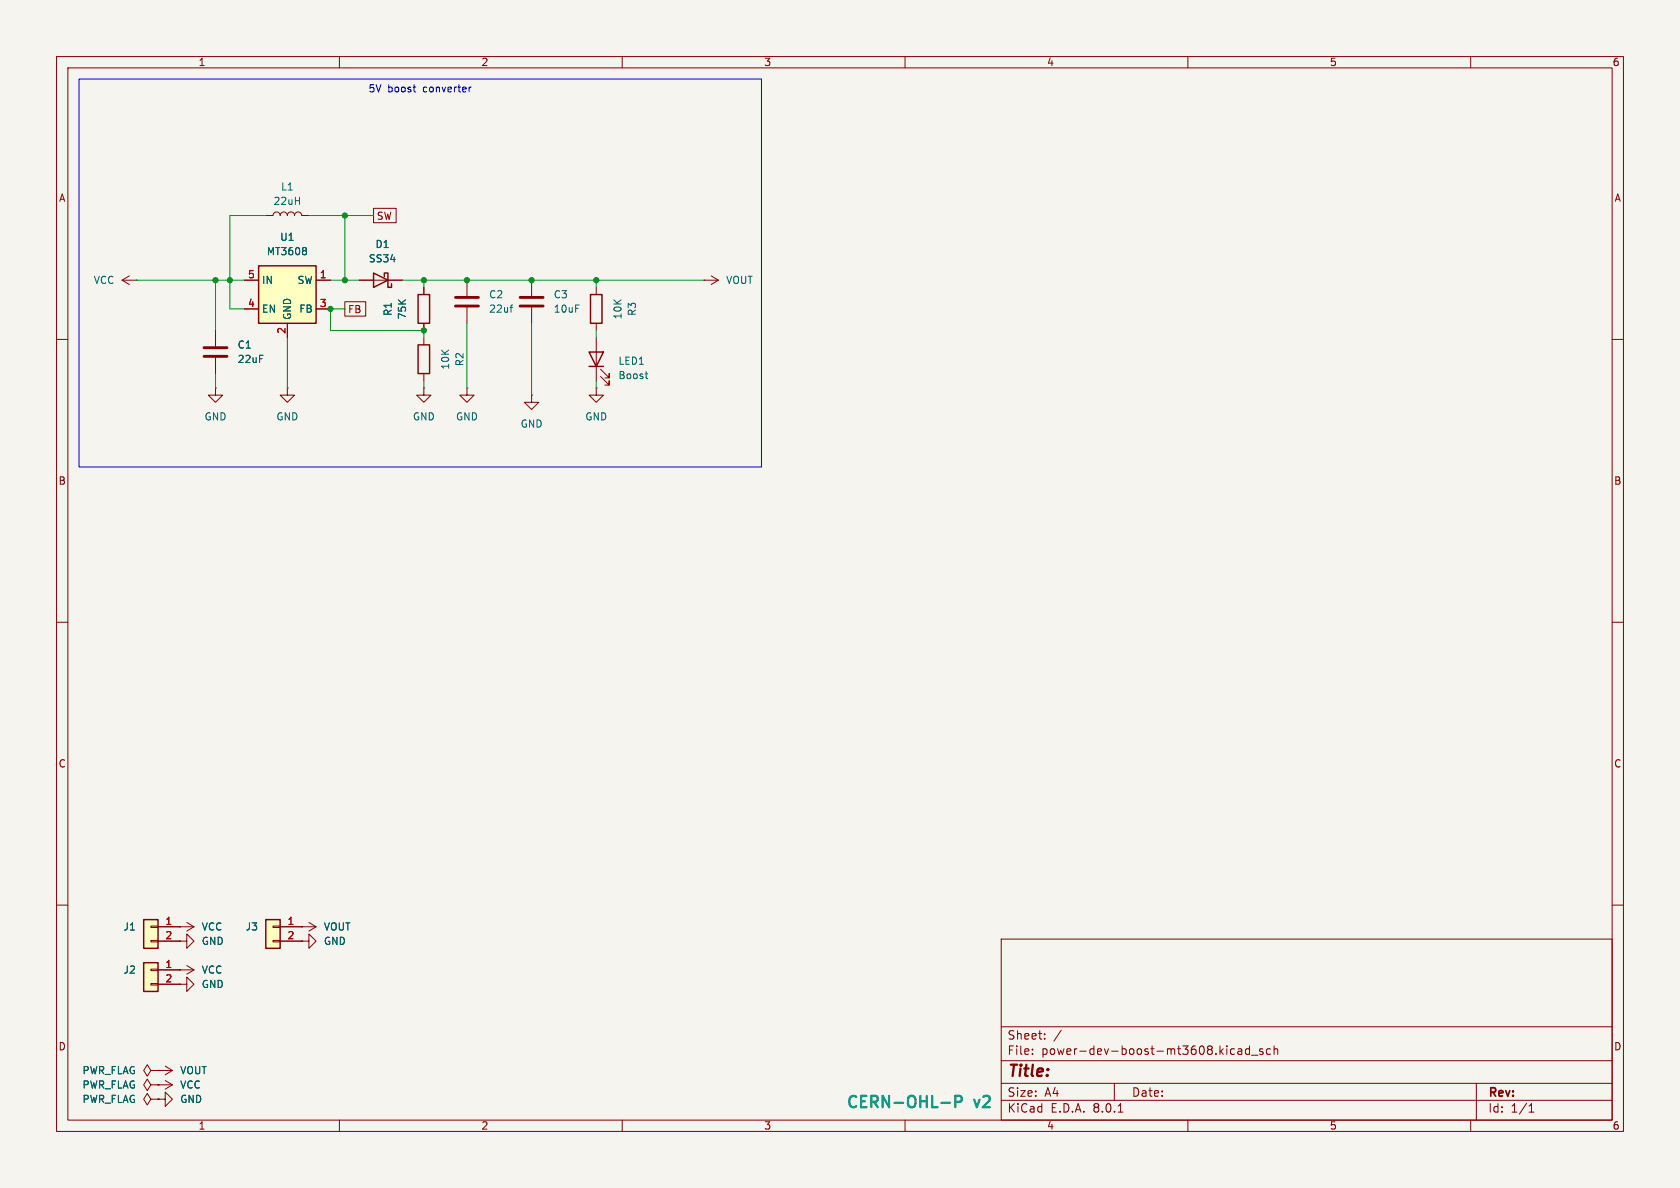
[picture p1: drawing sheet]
<svg xmlns="http://www.w3.org/2000/svg" width="297mm" height="210mm" viewBox="0 0 297 210" stroke-linecap="round" stroke-linejoin="round" font-family="sans-serif">
<path d="M0 0h297v210h-297z" fill="#f5f4ef" stroke="#f5f4ef" stroke-width=".18"/>
<g fill="none" stroke="#840000" stroke-width=".18">
<path d="M10 10h277v190h-277zM12 12h273v186h-273zM60 10v2M110 10v2M160 10v2M210 10v2M260 10v2M10 60h2M74.9 59.7v1.3M94 49.5v2.8M94 54.4v2.8M105.4 50.8v1.3"/>
<path d="M105.4 57.2v1.2M105.4 59.7v7.6M124.5 49.5h.1M124.5 49.5h2.5M125.7 48.8l1.3 .7M127 49.5l-1.3 .8M285 60h2M74.9 68.6v1.3h1.3l-1.3 1.2-1.2-1.2h1.2M74.9 68.6h.1M74.9 66v1.3M82.5 68.6v1.3h1.3l-1.3 1.2-1.2-1.2h1.2M82.5 68.6h.1"/>
<path d="M94 69.9v1.2h1.2l-1.2 1.3-1.3-1.3h1.3M94 69.9h.1M105.4 68.6v1.3h1.3l-1.3 1.2-1.3-1.2h1.3M105.4 68.6h.1M106.2 66.5l1.5 1.6v-.8v.8h-.8M106.2 65.3l1.5 1.5v-.8v.8h-.8M10 110h2M285 110h2M10 160h2M285 160h2M177 166h108v32h-108zM26.7 194.3l-.7-1-.6 1 .6 1 .7-1h1.2"/>
<path d="M26.7 191.8l-.7-1-.6 1 .6 1 .7-1h1.2M26.7 189.2l-.7-1-.6 1 .6 1 .7-1h1.2M27.9 189.2h.1M27.9 194.3h.1M27.9 191.8h.1M27.9 194.3h1.3v-1.3l1.3 1.3-1.3 1.3v-1.3M27.9 189.2h2.6M27.9 191.8h2.6M29.2 188.5l1.3 .7M29.2 191l1.3 .8M30.5 189.2l-1.3 .8M30.5 191.8l-1.3 .7"/>
<path d="M60 198v2M110 198v2M160 198v2M177 194.5h108M177 191.5h108M177 187.5h108M177 181.5h108M182.5 186.3v.1M182.5 185.5v.1M184.7 183.6v.1M184.7 182.8v.1M187.6 182.1l-1.3 2"/>
<path d="M197 191.5v3M197.7 196.6h.8M210 198v2M217.7 186.3h.5M217.7 185.5h.5M218.9 185.5h.6v.9M219.5 185.8h-.5a.29 .29 0 0 0-.2 .3 .29 .29 0 0 0 .2 .3l.5-.1M220.9 185.5l-.4-.1-.3 .3v.4l.1 .2h.6M220.9 184.9v1.5M221.2 186.5h1.2M223.2 185.5l-.3-.1-.2 .2v.2l.5 .2v.3h-.5M224.6 185.5l-.4-.1-.3 .3v.4l.1 .2h.6"/>
<path d="M225.2 185.5l.3-.1 .3 .1 .1 .9M225.2 184.9v1.5M260 198v2M261 191.5v6.5M270.3 196.6h.9M270.3 195.5l.4-.4v1.5"/>
</g>
<path d="M91.9 54.1h4.1M91.9 52.6h4.1" fill="none" stroke="#840000" stroke-width=".51"/>
<path d="M104.4 52.1h2v5.1h-2zM73.9 61h2v5h-2zM104.1 62.2h2.6l-1.3 2.6zM104.1 64.8h2.6" fill="none" stroke="#840000" stroke-width=".25"/>
<path d="M114 66.1h.5M114.3 66.9h.2" fill="none" stroke="#006464" stroke-width=".18"/>
<path d="M25.4 162.6h2.5v5h-2.5z" fill="#ffffc2"/>
<path d="M26.7 166.2h1.2v.3h-1.2zM26.7 163.7h1.2v.3h-1.2zM27.9 163.8h3.8M27.9 166.4h3.8M31.7 174h1.3v-1.3l1.3 1.3-1.3 1.3v-1.3M31.7 174h.1" fill="none" stroke="#840000" stroke-width=".18"/>
<path d="M25.4 162.6h2.5v5h-2.5z" fill="none" stroke="#840000" stroke-width=".25"/>
<path d="M25.4 170.2h2.5v5.1h-2.5z" fill="#ffffc2"/>
<g fill="none" stroke="#840000" stroke-width=".18">
<path d="M26.7 173.9h1.2v.2h-1.2zM26.7 171.3h1.2v.3h-1.2zM27.9 171.5h6.4M27.9 174h3.8M31.7 163.8h.1M31.7 171.5h.1M31.7 166.4h1.3v-1.3l1.3 1.3-1.3 1.2v-1.2M31.7 166.4h.1M31.7 163.8h2.6M33 163.1l1.3 .7M33 170.7l1.3 .8M34.3 163.8l-1.3 .8"/>
<path d="M34.3 171.5l-1.3 .7M53.3 163.8h.1M53.3 166.4h1.3v-1.3l1.3 1.3-1.3 1.2v-1.2M53.3 166.4h.1M53.3 163.8h2.6M54.6 163.1l1.3 .7M55.9 163.8l-1.3 .8"/>
</g>
<path d="M25.4 170.2h2.5v5.1h-2.5z" fill="none" stroke="#840000" stroke-width=".25"/>
<path d="M47 162.6h2.5v5h-2.5z" fill="#ffffc2"/>
<g fill="none" stroke="#840000" stroke-width=".18">
<path d="M47 38.1h1.3a.64 .64 0 0 1 .6-.6 .64 .64 0 0 1 .6 .6 .64 .64 0 0 1 .7-.6 .64 .64 0 0 1 .6 .6 .64 .64 0 0 1 .6-.6 .64 .64 0 0 1 .7 .6 .64 .64 0 0 1 .6-.6 .64 .64 0 0 1 .6 .6h1.3M21.6 49.5h2.5M21.6 49.5l1.3 .8M22.9 48.8l-1.3 .7M24.1 49.5h.1M63.5 49.5h7.6M74.9 50.8v1.3M74.9 57.2v1.2M82.5 49.5v2.8M82.5 54.4v2.8M38.1 68.6v1.3h1.3l-1.3 1.2-1.3-1.2h1.3M38.1 68.6h.1"/>
<path d="M48.3 166.2h1.2v.3h-1.2zM48.3 163.7h1.2v.3h-1.2zM49.5 163.8h3.8M49.5 166.4h3.8"/>
</g>
<path d="M66 48.3l2.6 1.2-2.6 1.3zM67.9 48.9v-.6h.7v2.5h.6v-.6M73.9 52.1h2v5.1h-2zM47 162.6h2.5v5h-2.5z" fill="none" stroke="#840000" stroke-width=".25"/>
<path d="M80.5 54.1h4.1M80.5 52.6h4.1" fill="none" stroke="#840000" stroke-width=".51"/>
<path d="M90.2 54.3h.4M90.6 53.9l-.2 .1" fill="none" stroke="#006464" stroke-width=".18"/>
<path d="M45.7 47h10.2v10.2h-10.2z" fill="#ffffc2"/>
<path d="M45.7 47h10.2v10.2h-10.2z" fill="none" stroke="#840000" stroke-width=".25"/>
<g fill="none" stroke="#840000" stroke-width=".18">
<path d="M66 36.8h4v2.6h-4zM38.1 58.4v2.8M43.2 49.5h2.5M43.2 54.6h2.5M50.8 57.2v2.5M55.9 49.5h2.5M55.9 54.6h2.5M61 53.3h3.7v2.6h-3.7zM63.5 49.5h2.5M68.6 49.5h2.5M74.9 50.8v1.3M74.9 57.2v1.2"/>
<path d="M38.1 63.2v2.8M50.8 68.6v1.3h1.3l-1.3 1.2-1.3-1.2h1.3M50.8 68.6h.1M27.9 163.8h3.8M27.9 166.4h3.8M27.9 171.5h3.8M27.9 174h3.8M31.7 174h.1M31.7 163.8h.1M31.7 171.5h.1M31.7 166.4h.1M49.5 163.8h3.8"/>
<path d="M49.5 166.4h3.8M53.3 163.8h.1M53.3 166.4h.1M27.9 194.3h.1M27.9 191.8h.1M27.9 189.2h.1"/>
</g>
<path d="M54.1 43.8l.1 .2-.1 .2M54.1 44.4l.1 .1-.1 .5" fill="none" stroke="#006464" stroke-width=".18"/>
<path d="M36.1 63h4M36.1 61.5h4" fill="none" stroke="#840000" stroke-width=".51"/>
<path d="M166.4 195h1.5M168.9 194.8h.8a.54 .54 0 0 0 .4-.5 .54 .54 0 0 0-.4-.6h-.8v2" fill="none" stroke="#0099b0" stroke-width=".4"/>
<path d="M14 14h120.6v68.6h-120.6zM73 15.4h.5M73.4 16.2h.1M82.9 15.4v.8M83.3 15.4l-.4 .2" fill="none" stroke="#0000c2" stroke-width=".18"/>
<g fill="none" stroke="#009600" stroke-width=".18">
<path d="M47 38.1h-6.4v16.5h2.6M54.6 38.1h11.4M61 38.1v11.4M24.1 49.5h19.1M38.1 49.5v8.9M50.8 59.7v8.9M58.4 49.5h5.1M61 54.6h-2.6v3.8h16.5v1.3M71.1 49.5h53.4M74.9 49.5v1.3M82.5 57.2v11.4M94 57.2v12.7"/>
<path d="M105.4 49.5v1.3M105.4 58.4v1.3M38.1 66v2.6M74.9 67.3v1.3M105.4 67.3v1.3"/>
</g>
<g fill="#009600" stroke="#009600" stroke-width=".18">
<circle cx="61" cy="38.1" r=".46"/>
<circle cx="61" cy="49.5" r=".46"/>
<circle cx="58.4" cy="54.6" r=".46"/>
<circle cx="40.6" cy="49.5" r=".46"/>
<circle cx="38.1" cy="49.5" r=".46"/>
<circle cx="82.5" cy="49.5" r=".46"/>
<circle cx="94" cy="49.5" r=".46"/>
<circle cx="74.9" cy="58.4" r=".46"/>
<circle cx="74.9" cy="49.5" r=".46"/>
<circle cx="105.4" cy="49.5" r=".46"/>
</g>
<text font-size="2.8" fill="#840000" x="178" y="190.9">Title:</text>
<g font-size="2.8" fill="#0099b0">
<text x="149.4" y="196.4">CERN-OHL-P</text>
<text x="172.3" y="196.4">v2</text>
</g>
<g font-size="2.1" fill="#840000">
<text x="178" y="184">Sheet:</text>
<text x="178" y="186.7">File:</text>
<text x="184.1" y="186.7">power-dev-boost-mt3608.kicad_sch</text>
<text x="178" y="196.9">KiCad</text>
<text x="178" y="194.1">Size:</text>
<text x="184.7" y="194.1">A4</text>
<text x="185.7" y="196.9">E.D.A.</text>
<text x="193.3" y="196.9">8.0.1</text>
<text x="200" y="194.1">Date:</text>
<text x="263" y="194.3">Rev:</text>
<text x="263" y="196.9">Id:</text>
<text x="267.1" y="196.9">1/1</text>
</g>
<g font-size="1.8" fill="#840000">
<text x="35" y="11.9">1</text>
<text x="85" y="11.9">2</text>
<text x="135" y="11.9">3</text>
<text x="185" y="11.9">4</text>
<text x="235" y="11.9">5</text>
<text x="285" y="11.9">6</text>
<text x="10.3" y="35.9">A</text>
<text x="285.3" y="35.9">A</text>
<text x="66.5" y="39.1">SW</text>
<text x="61.4" y="55.6">FB</text>
<text x="10.3" y="85.9">B</text>
<text x="285.3" y="85.9">B</text>
<text x="10.3" y="135.9">C</text>
<text x="285.3" y="135.9">C</text>
<text x="10.3" y="185.9">D</text>
<text x="285.3" y="185.9">D</text>
<text x="35" y="199.9">1</text>
<text x="85" y="199.9">2</text>
<text x="135" y="199.9">3</text>
<text x="185" y="199.9">4</text>
<text x="235" y="199.9">5</text>
<text x="285" y="199.9">6</text>
</g>
<g font-size="1.8" fill="#0000c2">
<text x="65.1" y="16.6">5V</text>
<text x="68.5" y="16.6">boost</text>
<text x="74.9" y="16.6">converter</text>
</g>
<g font-size="1.8" fill="#006464">
<text x="49.6" y="33.9">L1</text>
<text x="48.2" y="36.4">22uH</text>
<text x="47.1" y="45.3">MT3608</text>
<text x="49.4" y="42.8">U1</text>
<text x="65.1" y="46.6">SS34</text>
<text x="66.3" y="44">D1</text>
<text x="16.5" y="50.4">VCC</text>
<text x="46.2" y="50.4">IN</text>
<text x="52.5" y="50.4">SW</text>
<text x="86.4" y="52.9">C2</text>
<text x="97.8" y="52.9">C3</text>
<text x="128.3" y="50.4">VOUT</text>
<text x="46.2" y="55.5">EN</text>
<text x="51.7" y="56.6" transform="rotate(-90 51.7 56.6)">GND</text>
<text x="52.8" y="55.5">FB</text>
<text x="69.4" y="56" transform="rotate(-90 69.4 56)">R1</text>
<text x="72" y="56.6" transform="rotate(-90 72 56.6)">75K</text>
<text x="86.4" y="55.5">22uf</text>
<text x="97.8" y="55.5">10uF</text>
<text x="110.1" y="56.6" transform="rotate(-90 110.1 56.6)">10K</text>
<text x="112.6" y="56" transform="rotate(-90 112.6 56)">R3</text>
<text x="41.9" y="61.8">C1</text>
<text x="41.9" y="64.4">22uF</text>
<text x="79.6" y="65.4" transform="rotate(-90 79.6 65.4)">10K</text>
<text x="82.1" y="64.8" transform="rotate(-90 82.1 64.8)">R2</text>
<text x="109.2" y="64.7">LED1</text>
<text x="109.2" y="67.2">Boost</text>
<text x="36.1" y="74.5">GND</text>
<text x="48.8" y="74.5">GND</text>
<text x="72.9" y="74.5">GND</text>
<text x="80.5" y="74.5">GND</text>
<text x="91.9" y="75.8">GND</text>
<text x="103.4" y="74.5">GND</text>
<text x="21.7" y="164.7">J1</text>
<text x="35.6" y="167.2">GND</text>
<text x="35.6" y="164.7">VCC</text>
<text x="43.3" y="164.7">J3</text>
<text x="57.2" y="167.2">GND</text>
<text x="57.2" y="164.7">VOUT</text>
<text x="21.7" y="172.3">J2</text>
<text x="35.6" y="172.3">VCC</text>
<text x="35.6" y="174.9">GND</text>
<text x="14.5" y="190.1">PWR_FLAG</text>
<text x="31.8" y="190.1">VOUT</text>
<text x="14.5" y="195.2">PWR_FLAG</text>
<text x="14.5" y="192.6">PWR_FLAG</text>
<text x="31.8" y="195.2">GND</text>
<text x="31.8" y="192.6">VCC</text>
</g>
<g font-size="1.8" fill="#a90000">
<text x="43.7" y="49.3">5</text>
<text x="56.4" y="49.3">1</text>
<text x="43.7" y="54.4">4</text>
<text x="50.5" y="59.1" transform="rotate(-90 50.5 59.1)">2</text>
<text x="56.4" y="54.4">3</text>
<text x="29.1" y="163.6">1</text>
<text x="29.1" y="166.1">2</text>
<text x="50.7" y="163.6">1</text>
<text x="50.7" y="166.1">2</text>
<text x="29.1" y="171.2">1</text>
<text x="29.1" y="173.7">2</text>
</g>
</svg>
